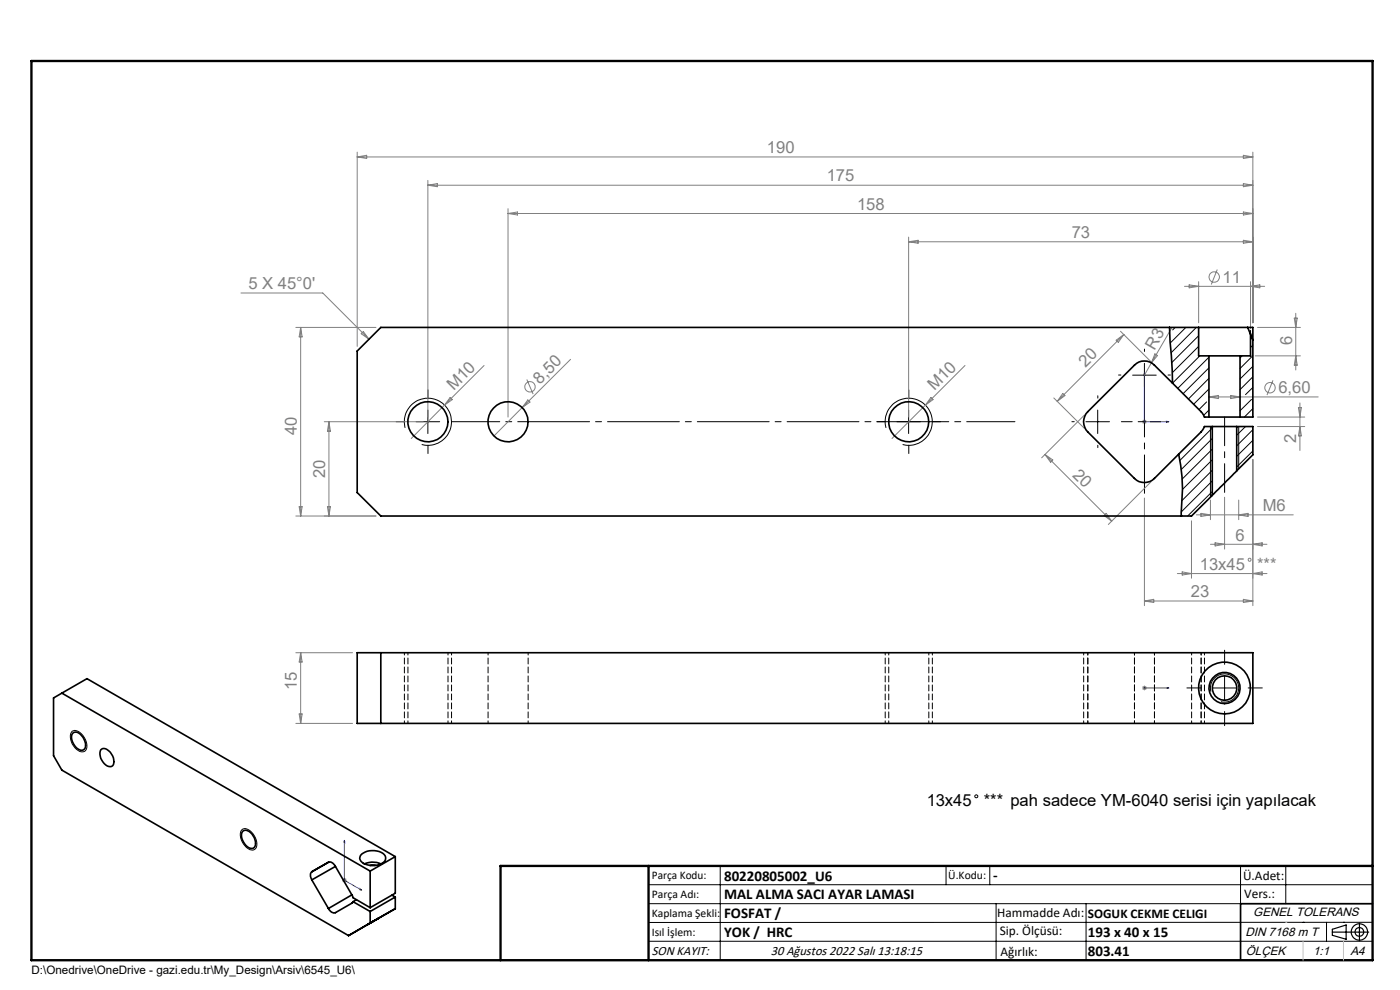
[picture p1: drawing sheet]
<svg xmlns="http://www.w3.org/2000/svg" width="297mm" height="210mm" viewBox="0 0 297 210" stroke-linecap="round" stroke-linejoin="round" font-family="sans-serif">
<g fill="none" stroke="#808080" stroke-width=".21">
<path d="M75.8 32.3v41.2M75.8 33.3h190M75.8 33.3l2-.4v.7zM90.8 38.3v50.2M90.8 39.3h175M90.8 39.3l2-.4v.7zM263.8 38.9l2 .4-2 .3zM263.8 32.9l2 .4-2 .3zM265.8 32.3v36.2M107.8 44.3v44.2M107.8 45.3h158M107.8 45.3l2-.3v.6z"/>
<path d="M192.8 50.3v38.2M192.8 51.3h73M192.8 51.3l2-.3v.6zM254.3 59.8v8.7M258.2 57.2l-1.2 3.2M263.8 51l2 .3-2 .3zM263.8 45l2 .3-2 .3zM265.3 59.8v9.9M51.1 62.2h17.4l9.8 9.8M62.8 69.5h17M63.8 69.5v40M63.8 69.5l.3 2h-.6z"/>
<path d="M77.1 70.3l1.2 1.7-1.7-1.2zM102.7 77.5l-8.4 8.4M121 76.2l-10.2 10.3M204.7 77.5l-15.5 15.5M236.8 72.2l1.6-1.2-1.2 1.6zM237.7 70.3l6.5 6.5M238.4 71l-14.1 14.1M244.3 77l-1.5 2.6M245 75.1l.6 .3-1.3 1.6zM248.6 69.6l-4.3 7.4M251.3 60.7h17M252.3 60.4l2 .3-2 .4z"/>
<path d="M265.3 60.7l2-.3v.7zM266.3 75.5h9.6M266.8 69.5h9.1M274.6 67.5h.6l-.3 2zM274.9 66.5v12M274.9 75.5l.3 2h-.6zM68.8 89.5h21M69.8 89.5v20M69.8 89.5l.3 2h-.6zM94.3 85.9l-7.1 7.1M95.5 84.3l.5 .5-1.7 1.1zM110.8 86.5l-6 6"/>
<path d="M111.8 80.5l1.3 3.1M112 84.8l.4 .5-1.6 1.2zM197.5 84.3l.4 .5-1.6 1.1zM221.7 96.4l14.1 14.2M221.7 96.4l1.6 1.2-.4 .5zM223.6 84.4l6.4 6.5M225.5 83.5l.4 .4-1.6 1.2zM230 88l-9 9.1M242.3 89.5h1M242.4 89.1l.7 .7M242.8 89v1M243.1 89.1l-.7 .7"/>
<path d="M256.5 84.2h23.1M256.5 84.2l2-.3v.7zM261.1 83.9l2 .3-2 .4zM265.8 97.5v31M266.8 88.5h10M266.8 90.5h10M270.1 80.7l-1.3 3.1M275.4 86.5h.7l-.3 2zM275.8 85.5v10.1M275.8 90.5l.3 2h-.7zM62.8 109.5h17M63.5 107.5h.6l-.3 2z"/>
<path d="M69.5 107.5h.6l-.3 2zM234.7 108.9l1.1 1.7-1.6-1.2zM242.8 105.6v22.9M244.2 102.2l-9.1 9.1M252.8 110.5v12.2M253.8 109.2h20.6M254.8 108.9l2 .3-2 .4zM256.8 106.1v4.1M256.8 115.5h12M257.8 115.1l2 .4-2 .3zM259.8 105.5v11M262.8 106.1v4.1"/>
<path d="M262.8 109.2l2-.3v.7zM265.8 115.5l2-.4v.7zM62.8 138.5h12M63.8 138.5v14.9M63.8 138.5l.3 1.9h-.6zM242.8 127.5h23M242.8 127.5l2-.4v.7zM249.8 121.7h19M250.8 121.3l2 .4-2 .3zM263.8 127.1l2 .4-2 .3zM265.8 121.7l2-.4v.7zM62.8 153.4h12"/>
<path d="M63.5 151.4h.6l-.3 2zM242.3 145.9h1M242.4 145.6l.7 .7M242.8 145.4v1M243.1 145.6l-.7 .7M72.6 186.7h1M72.7 186.4l.7 .7M73.1 186.2v1M73.4 186.4l-.7 .7"/>
<circle cx="257.6" cy="58.8" r="1.11"/>
<circle cx="112.4" cy="82.1" r="1.11"/>
<circle cx="269.4" cy="82.3" r="1.11"/>
<circle cx="265.1" cy="118.7" r=".32"/>
</g>
<g fill="none" stroke="#000" stroke-width=".21">
<path d="M240.3 79.6h5M242.8 77.1v5M85.9 90.8a5 5 0 0 1 4.4-6.3 5 5 0 0 1 5.4 5.4 5 5 0 0 1-6.2 4.4M88.3 89.5h5M90.8 87v5M188 90.8a5 5 0 0 1 4.3-6.3 5 5 0 0 1 5.5 5.4 5 5 0 0 1-6.3 4.4M190.3 89.5h5M192.8 87v5M230.4 89.5h5M232.9 87v5M256.8 90.5v15M262.8 90.5v9"/>
<path d="M15.3 155.1a2.11 2.11 0 0 1 2.6 1.3 2.16 2.16 0 0 1 0 3 2.43 2.43 0 0 1-2.6-1.6l-.4-1.4 .1-.8zM256.9 146.7a2.99 2.99 0 0 1 2.6-3.7 2.99 2.99 0 0 1 3.3 3.2 2.99 2.99 0 0 1-3.8 2.6M257.3 145.9h5M259.8 143.4v5M51.4 175.9a2.09 2.09 0 0 1 2.5 1.4 2.16 2.16 0 0 1 0 2.9 2.36 2.36 0 0 1-2.5-1.6l-.4-1.4a1.44 1.44 0 0 1 .4-1.3zM137.6 187.7h153.6M137.6 191.7h153.6M137.6 199.7h153.6M152.8 183.7v20M200.7 183.7v4M210 183.7v4M211.3 191.7v12"/>
<path d="M230.4 191.7v12M263.2 183.7v20M272.8 183.7v8M276.4 195.6h.1M281.4 195.6v4.1M285 195.6h.1M291.2 195.6l-153.6 .1"/>
<circle cx="207.1" cy="168.9" r=".32"/>
</g>
<g fill="none" stroke="#000" stroke-width=".25">
<path d="M282.6 197.7h7.8M282.6 197.1l3-.9v3l-3-.8zM288.4 195.8v3.8M106.2 203.7h185"/>
<circle cx="288.4" cy="197.7" r="1.74"/>
<circle cx="288.4" cy="197.7" r=".93"/>
</g>
<path d="M242.8 79.1v10.4h5.2M242.8 79.1l.1 .5h-.3zM247.4 89.4l.6 .1-.6 .1zM242.6 145.9h.3zM242.8 145.9h.1M242.8 145.9h5.2M248 145.9h-.6h.6M73.1 178.3l.1 .4-.2-.1zM73.1 178.3v8.4l3.6 2.1M76.3 188.5l.4 .3-.4-.1z" fill="none" stroke="#00f" stroke-width=".21"/>
<g fill="none" stroke="#000" stroke-width=".21" stroke-dasharray="15.2 1.3 1.3 1.3">
<path d="M237.8 79.6h-.5M242.8 74.6v-.5M247.8 79.6h.5M85.8 89.5h-1.8M90.8 84.5v-1.8M90.8 94.5v1.7M187.8 89.5h-1.8M192.8 84.5v-1.8M192.8 94.5v1.7M197.8 89.5h1.7M227.9 89.5h-.5M232.9 84.5v-.5"/>
<path d="M232.9 94.5v.5M254.8 145.9h-3M259.8 140.9v-3M259.8 150.9v3M264.8 145.9h3"/>
</g>
<path d="M95.8 89.5h119.5" fill="none" stroke="#000" stroke-width=".21" stroke-dasharray="15.2 1.3 1.3 1.3" stroke-dashoffset="5"/>
<path d="M242.8 84.6v20" fill="none" stroke="#000" stroke-width=".21" stroke-dasharray="15.2 1.3 1.3 1.3" stroke-dashoffset="7.1"/>
<path d="M237.9 89.5h8.4" fill="none" stroke="#000" stroke-width=".21" stroke-dasharray="15.2 1.3 1.3 1.3" stroke-dashoffset="12.9"/>
<path d="M85.8 138.4v15M187.8 138.4v15M95.8 153.4v-15M197.8 153.4v-15" fill="none" stroke="#000" stroke-width=".21" stroke-dasharray="1.3 .6" stroke-dashoffset=".8"/>
<path d="M259.8 104.5v-16" fill="none" stroke="#000" stroke-width=".21" stroke-dasharray="15.2 1.3 1.3 1.3" stroke-dashoffset="9.1"/>
<path d="M291.2 191.7h-28v12" fill="none" stroke="#000" stroke-width=".35"/>
<path d="M6.7 12.9h284.5v190.8h-284.5zM137.6 183.7v20M291.2 183.7h-185v20" fill="none" stroke="#000" stroke-width=".5"/>
<path d="M276.4 199.7v4M285 199.7v4" fill="none" stroke="#c0c0c0" stroke-width=".21"/>
<path d="M272.8 195.6h.1" fill="none" stroke="#c0c0c0" stroke-width=".25"/>
<g fill="#00f">
<path d="M247.4 89.4l.6 .1-.6 .1zM242.8 79.1l.1 .5h-.3z"/>
<path d="M76.3 188.5l.4 .3-.4-.1zM73.1 178.3l.1 .4-.2-.1z"/>
<path d="M247.4 145.9h.6zM242.6 145.9h.3z"/>
</g>
<g fill="none" stroke="#000" stroke-width=".21">
<path d="M249.3 69.5l-.5 .5M251.6 69.5l-3.4 3.3M253.8 69.5l-5.3 5.3M254.3 71.2l-5.7 5.7M254.3 73.5l-5.6 5.5M254.5 75.5l-5.8 5.8M256.5 75.8l-6.7 6.6M256.5 78l-5.5 5.5M263.5 75.5l-.4 .4M265.5 71.3l-.2 .2M265.8 75.5l-2.7 2.7M265.8 73.2l-.5 .5"/>
<path d="M265.8 77.7l-2.7 2.7M265.8 79.9l-2.7 2.7M256 85.3l-1.6 1.6M256.5 80.2l-4.4 4.5M256.5 82.5l-3.3 3.3M256.5 87l-1.2 1.1M257.2 90.8l-6.9 6.9M257.2 93l-6.6 6.6M257.2 95.3l-6.4 6.3M257.2 97.5l-6.3 6.3M257.2 99.8l-6.4 6.4M264.2 90.5l-1.8 1.8"/>
<path d="M265.5 84.7l-2.4 2.4M265.8 91.1l-3.4 3.5M265.8 93.4l-3.4 3.4M265.8 95.7l-3.4 3.4M265.8 86.7l-1.8 1.8M265.8 82.2l-1.6 1.5M257.2 102l-6.6 6.6M257.2 104.3l-5.2 5.2"/>
</g>
<g fill="none" stroke="#000" stroke-width=".35">
<path d="M248.1 69.5l.6 11.8M254.3 69.5h10.4M254.3 69.5h-173.5l-5 5v30l5 5h172l4.4-4.4M254.3 69.5v6h2.2M256.5 75.5h6.6M256.5 75.5v13M263.1 75.5v13M264.7 69.5h1.1v19h-2.7M264.7 69.5l1.1 2.6M265.3 70.7v4.8h-2.2M248.7 81.3l-3.8-3.8a2.98 2.98 0 0 0-4.2 0l-9.9 9.8a3 3 0 0 0 0 4.3l9.9 9.9a2.98 2.98 0 0 0 4.2 0l5.1-5.2M248.7 81.3l6.1 6 .7 1.2h1"/>
<path d="M250 96.3a37.6 37.6 0 0 1 .6 12.6v.6M256.5 88.5h6.6M257.2 90.5h5.2M257.2 90.5h-1.7l-.7 1.1-4.8 4.7M257.2 90.5v14.6M262.4 99.9l-5.2 5.2M262.4 90.5h3.4v6l-3.4 3.4M262.4 90.5v9.4M75.8 138.5h190v14.9h-190zM80.8 138.5v14.9M13.1 147l-1.7 1.1v12.2l1.7 3.1 60.8 35.1M13.1 147l65.4 37.8"/>
<path d="M13.1 147l5.4-3 65.4 37.7M15.4 155.6a1.22 1.22 0 0 1 2 .5 2.32 2.32 0 0 1 .5 2.9 1.4 1.4 0 0 1-2.1-.8l-.4-.8-.2-.8zM21.4 159.1a1.14 1.14 0 0 1 1.7 .2 2.57 2.57 0 0 1 .8 3.1 1.73 1.73 0 0 1-2.3-1.2l-.4-1.2zM51.6 176.2a2 2 0 0 1 2.3 1.5l.3 .8a1.01 1.01 0 0 1-.4 1.3 1.01 1.01 0 0 1-1.3-.2 2.86 2.86 0 0 1-1.1-3.2zM66.1 186.6l3.6 6.1M71.2 183.8a1.28 1.28 0 0 0-1.5-.9l-3.6 2a1.43 1.43 0 0 0 0 1.7M71.2 183.8l3.4 6M71.2 183.8l-5.1 2.8M74.6 189.8l.3 .6 3.6 2.1M74.6 189.8l-4.9 2.9M74.9 191.3l-.3 .3-3.4 2a1.28 1.28 0 0 1-1.5-.9M74.9 191.3l3.6 2"/>
<path d="M75.6 190.8l-.7 .5M76.7 181.2a3.8 3.8 0 0 1 5 .3 1.33 1.33 0 0 1-1.2 1.9 3.5 3.5 0 0 1-4.1-1.1 1.15 1.15 0 0 1 .3-1.1zM77.3 183.3a4.1 4.1 0 0 1 3.5 0M77.8 196.2l2.6-1.4zM78.5 183.6h1.1M78.5 184.8v7.7M78.5 193.3v2.5M78.5 195.8l-4.6 2.7M83.1 189.9l.8 .4M83.9 181.7l-5.4 3.1M83.9 181.7v7.8l-5.4 3M83.9 190.3v2.4"/>
<path d="M83.9 190.3l-5.4 3M83.9 192.7l-5.4 3.1M83.9 192.7l-10 5.8"/>
<circle cx="90.8" cy="89.5" r="4.3"/>
<circle cx="107.8" cy="89.5" r="4.3"/>
<circle cx="192.8" cy="89.5" r="4.3"/>
<circle cx="259.8" cy="145.9" r="2.6"/>
<circle cx="259.8" cy="146" r="3.3"/>
<circle cx="259.8" cy="145.9" r="5.5"/>
</g>
<path d="M265.3 70.7v-1.2" fill="none" stroke="#000" stroke-width=".21" stroke-dasharray="1.3 .6" stroke-dashoffset=".6"/>
<g fill="none" stroke="#000" stroke-width=".21" stroke-dasharray="1.3 .6" stroke-dashoffset=".8">
<path d="M86.5 138.4v15M103.5 138.4v15M188.5 138.4v15M229.9 138.4v15M230.8 138.4v15M240.7 138.4v15M244.9 138.4v15M254.8 138.4v15M95 153.4v-15M112 153.4v-15M197 153.4v-15M252.8 153.4v-15"/>
<path d="M255.5 153.4v-15"/>
</g>
<g font-size="3.5" fill="#808080">
<text x="162.7" y="32.5">190</text>
<text x="175.4" y="38.5">175</text>
<text x="181.8" y="44.5">158</text>
<text x="227.4" y="50.5">73</text>
<text x="259.4" y="59.9">11</text>
<text x="52.7" y="61.3">5 X 45°0'</text>
<text x="244.9" y="74.4" transform="rotate(-60 244.9 74.4)">R3</text>
<text x="274.1" y="73.2" transform="rotate(-90 274.1 73.2)">6</text>
<text x="96.3" y="82.9" transform="rotate(-45 96.3 82.9)">M10</text>
<text x="114.5" y="81.6" transform="rotate(-45 114.5 81.6)">8,50</text>
<text x="198.3" y="82.9" transform="rotate(-45 198.3 82.9)">M10</text>
<text x="230.3" y="78" transform="rotate(-45 230.3 78)">20</text>
<text x="271.2" y="83.4">6,60</text>
<text x="63" y="92.4" transform="rotate(-90 63 92.4)">40</text>
<text x="275" y="94" transform="rotate(-90 275 94)">2</text>
<text x="69" y="101.4" transform="rotate(-90 69 101.4)">20</text>
<text x="227.4" y="101" transform="rotate(45 227.4 101)">20</text>
<text x="267.9" y="108.4">M6</text>
<text x="262.1" y="114.7">6</text>
<text x="254.6" y="120.8">13x45</text>
<text x="266.7" y="120.8">***</text>
<text x="252.7" y="126.7">23</text>
<text x="63" y="146.4" transform="rotate(-90 63 146.4)">15</text>
</g>
<g font-size="3.5">
<text x="196.6" y="171">13x45</text>
<text x="208.7" y="171">*** pah sadece YM-6040 serisi için yapılacak</text>
</g>
<g font-size="3.2">
<text x="153.6" y="186.8">80220805002_U6</text>
<text x="153.6" y="190.8">MAL ALMA SACI AYAR LAMASI</text>
<text x="210.7" y="186.6">-</text>
<text x="153.6" y="194.8">FOSFAT /</text>
<text x="153.6" y="198.8">YOK / HRC</text>
<text x="230.8" y="198.7">193 x 40 x 15</text>
<text x="230.8" y="202.8">803.41</text>
</g>
<g font-size="2.8">
<text x="263.7" y="186.7">Ü.Adet:</text>
<text x="263.9" y="190.5">Vers.:</text>
<text x="211.5" y="194.5">Hammadde Adı:</text>
<text x="230.8" y="194.7">SOGUK CEKME CELIGI</text>
<text x="138.3" y="202.6">SON KAYIT:</text>
<text x="163.5" y="202.6">30 Ağustos 2022 Salı 13:18:15</text>
<text x="212.1" y="198.4">Sip. Ölçüsü:</text>
<text x="212.2" y="202.7">Ağırlık:</text>
</g>
<g font-size="2.6">
<text x="265.9" y="194.4">GENEL TOLERANS</text>
<text x="264.2" y="198.5">DIN 7168 m T</text>
<text x="264.3" y="202.6">ÖLÇEK</text>
<text x="278.5" y="202.6">1:1</text>
<text x="286.5" y="202.6">A4</text>
</g>
<g font-size="2.5">
<text x="138.3" y="186.4">Parça Kodu:</text>
<text x="138.3" y="190.5">Parça Adı:</text>
<text x="201.2" y="186.5">Ü.Kodu:</text>
<text x="138.3" y="194.5">Kaplama Şekli:</text>
<text x="138.3" y="198.6">Isıl İşlem:</text>
<text x="6.7" y="206.7">D:\Onedrive\OneDrive - gazi.edu.tr\My_Design\Arsiv\6545_U6\</text>
</g>
</svg>
